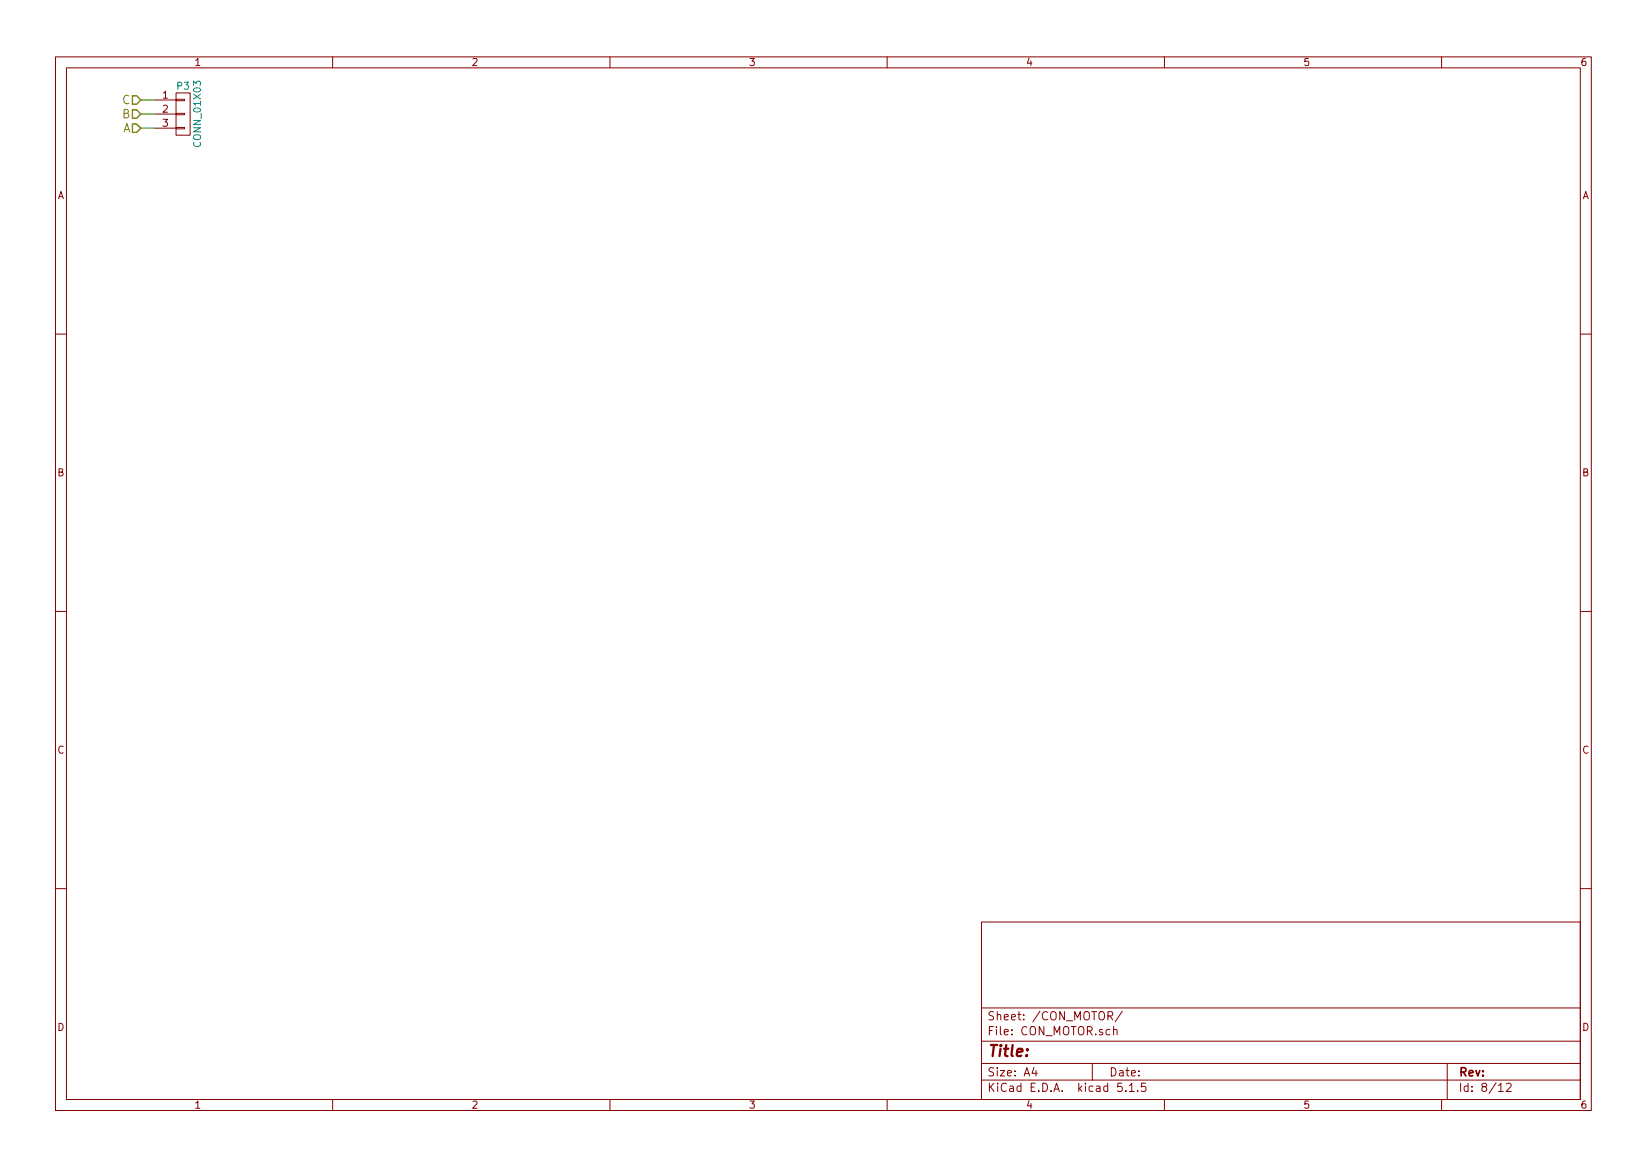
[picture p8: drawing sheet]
EESchema Schematic File Version 4
LIBS:bldc-controller-cache
EELAYER 29 0
EELAYER END
$Descr A4 11693 8268
encoding utf-8
Sheet 8 12
Title ""
Date ""
Rev ""
Comp ""
Comment1 ""
Comment2 ""
Comment3 ""
Comment4 ""
$EndDescr
Text HLabel 1000 900  0    60   Input ~ 0
A
Text HLabel 1000 800  0    60   Input ~ 0
B
Text HLabel 1000 700  0    60   Input ~ 0
C
Wire Wire Line
	1100 900  1000 900 
Wire Wire Line
	1000 800  1100 800 
Wire Wire Line
	1100 700  1000 700 
$Comp
L bldc-controller-rescue:CONN_01X03 P3
U 1 1
P 1300 800
F 0 "P3" H 1300 1000 50  0000 C CNN
F 1 "CONN_01X03" V 1400 800 50  0000 C CNN
F 2 "Connector_PinHeader_2.54mm:PinHeader_1x03_P2.54mm_Horizontal" H 1300 800 50  0001 C CNN
F 3 "" H 1300 800 50  0000 C CNN
	1    1300 800 
	1    0    0    -1  
$EndComp
$EndSCHEMATC
